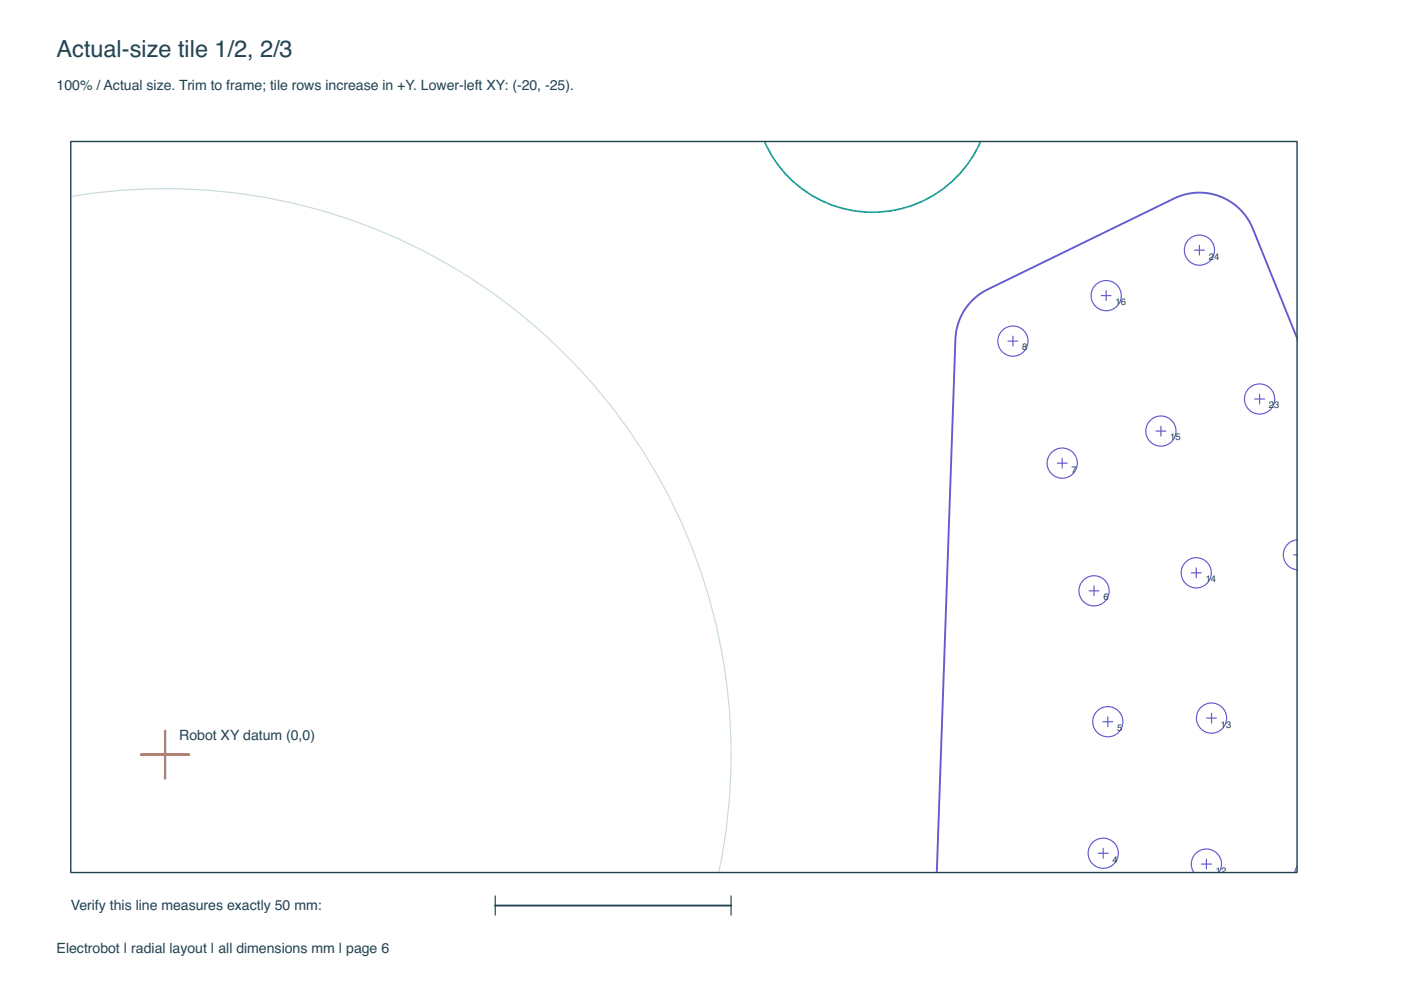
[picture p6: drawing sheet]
<svg xmlns="http://www.w3.org/2000/svg" width="297mm" height="210mm" viewBox="0 0 297 210" stroke-linecap="round" stroke-linejoin="round" font-family="sans-serif">
<path d="M14.9 41.7a119.9 119.9 0 0 1 137.5 143.3" fill="none" stroke="#cadbe2" stroke-width=".25"/>
<path d="M275 71.8l-9.4-23.3a12.2 12.2 0 0 0-16.6-6.4l-39.6 19.3a12.2 12.2 0 0 0-6.8 10.5l-4 113.1" fill="none" stroke="#635bce" stroke-width=".4"/>
<g fill="none" stroke="#635bce" stroke-width=".25">
<path d="M253.3 53h2M254.3 52v2M213.8 72.3h2M214.8 71.3v2M233.5 62.7h2M234.5 61.7v2M224.2 98.2h2M225.2 97.2v2M245.1 91.4h2M246.1 90.4v2M266.1 84.6h2M267.1 83.6v2"/>
<path d="M274.3 117.6h.7M275 114.5a3.2 3.2 0 0 0-2.9 3.1 3.2 3.2 0 0 0 2.9 3.2M231 125.3h2M232 124.3v2M252.6 121.5h2M253.6 120.5v2M233.9 153h2M234.9 152v2M255.9 152.3h2M256.9 151.3v2M233.9 179.9v2M232.9 180.9h2"/>
<path d="M253.2 185a3.2 3.2 0 0 1 2.6-5 3.2 3.2 0 0 1 2.6 5M254.8 183.2h2M255.8 182.2v2M275 183.7l-.5 1.3"/>
<circle cx="254.3" cy="53" r="3.2"/>
<circle cx="214.8" cy="72.3" r="3.2"/>
<circle cx="234.5" cy="62.7" r="3.2"/>
<circle cx="225.2" cy="98.2" r="3.2"/>
<circle cx="246.1" cy="91.4" r="3.2"/>
<circle cx="267.1" cy="84.6" r="3.2"/>
<circle cx="232" cy="125.3" r="3.2"/>
<circle cx="253.6" cy="121.5" r="3.2"/>
<circle cx="234.9" cy="153" r="3.2"/>
<circle cx="256.9" cy="152.3" r="3.2"/>
<circle cx="233.9" cy="180.9" r="3.2"/>
</g>
<path d="M162.1 29.9a25 25 0 0 0 22.9 15.1 25 25 0 0 0 22.9-15.1" fill="none" stroke="#0e9f92" stroke-width=".35"/>
<path d="M35 155v10M30 160h10" fill="none" stroke="#d97706" stroke-width=".5"/>
<path d="M15 30h260v155h-260z" fill="none" stroke="#234452" stroke-width=".3"/>
<path d="M105 192h50" fill="none" stroke="#234452" stroke-width=".4"/>
<path d="M105 190v4M155 190v4" fill="none" stroke="#234452" stroke-width=".25"/>
<text font-size="5" fill="#234452" x="12" y="12">Actual-size tile 1/2, 2/3</text>
<g font-size="3" fill="#234452">
<text x="12" y="19">100% / Actual size. Trim to frame; tile rows increase in +Y. Lower-left XY: (-20, -25).</text>
<text x="38" y="157">Robot XY datum (0,0)</text>
<text x="15" y="193">Verify this line measures exactly 50 mm:</text>
<text x="12" y="202">Electrobot | radial layout | all dimensions mm | page 6</text>
</g>
<g font-size="2" fill="#234452">
<text x="256.3" y="55">24</text>
<text x="236.5" y="64.7">16</text>
<text x="216.8" y="74.3">8</text>
<text x="269" y="86.6">23</text>
<text x="248.1" y="93.4">15</text>
<text x="227.2" y="100.2">7</text>
<text x="255.6" y="123.4">14</text>
<text x="234" y="127.3">6</text>
<text x="236.9" y="155">5</text>
<text x="258.9" y="154.3">13</text>
<text x="235.9" y="182.9">4</text>
<text x="257.8" y="185.2">12</text>
</g>
</svg>
